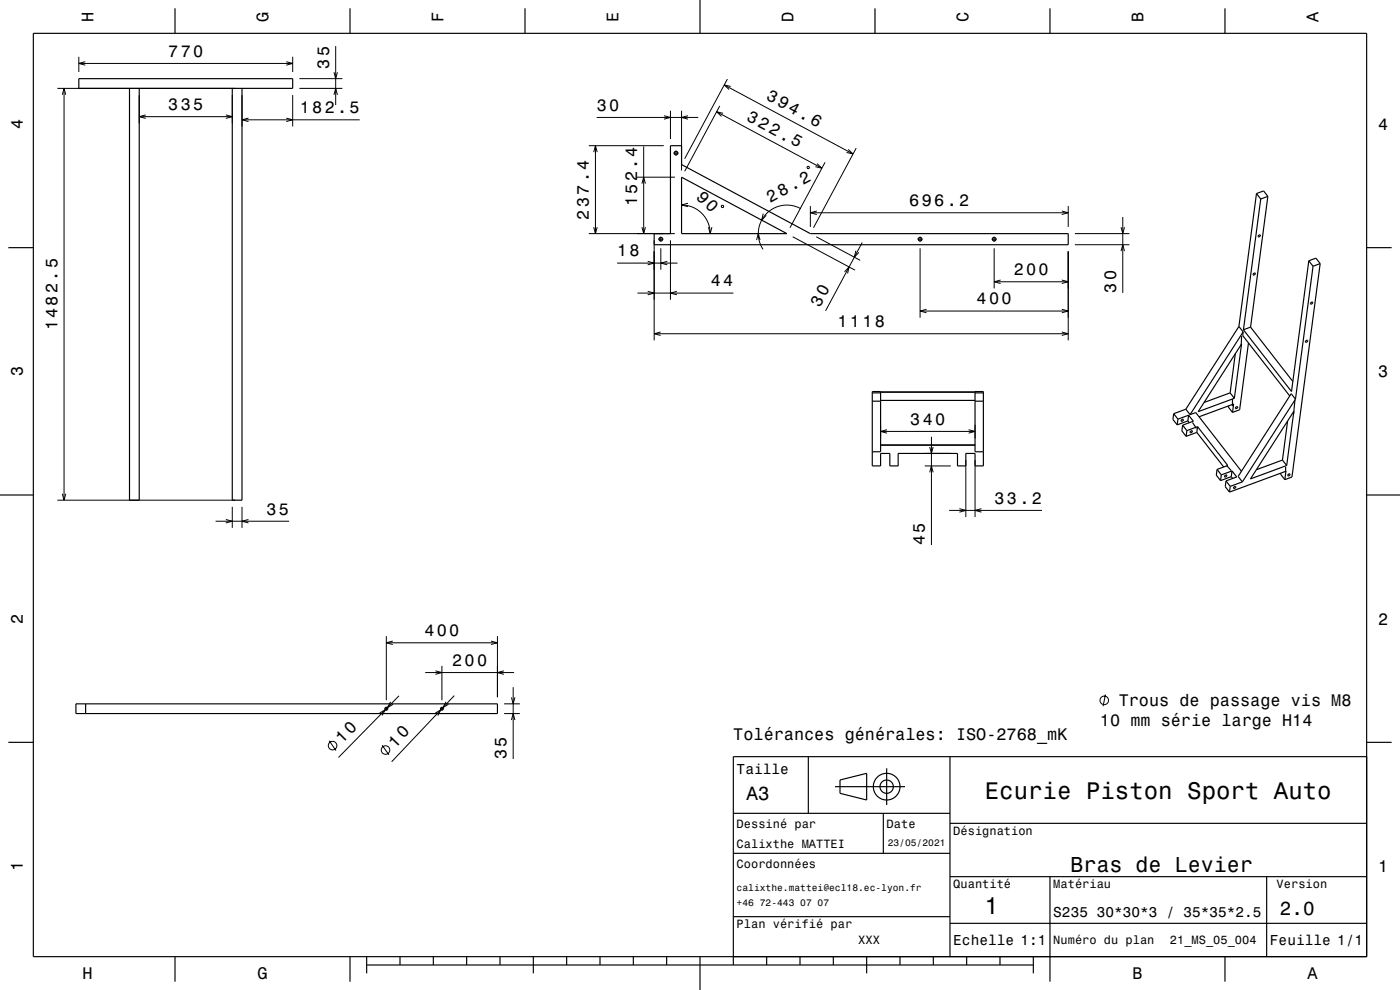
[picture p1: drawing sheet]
<svg xmlns="http://www.w3.org/2000/svg" width="420mm" height="297mm" viewBox="0 0 420 297" stroke-linecap="round" stroke-linejoin="round" font-family="sans-serif">
<g fill="none" stroke="#000" stroke-width=".3">
<path d="M23.6 17v4.6M23.6 19h64.2M25.6 18.5l-2 .5 2 .5M85.9 18.5l1.9 .5-1.9 .5M87.8 17v4.6M100.7 13.8v17.7M17.2 26.5h53.4M18.7 28.4l.5-1.9 .5 1.9M19.2 26.5v123.6M41.8 28.5v8.5M41.8 35h27.9M43.7 34.5l-1.9 .5 1.9 .5"/>
<path d="M67.8 34.5l1.9 .5-1.9 .5M69.7 28.5v8.5M72.6 28.5v9.4M72.6 35.9h35.3M74.5 35.4l-1.9 .5 1.9 .6M85.9 35.4l1.9 .5-1.9 .6M87.8 28.5v9.4M89.8 26.5h12.9M89.8 23.6h12.9M100.2 21.7l.5 1.9 .5-1.9M100.2 28.4l.5-1.9 .5 1.9M179 35.2h30.5"/>
<path d="M199.2 34.7l1.9 .5-1.9 .6M201.1 33.2v8.5M204.5 33.2v18M206.4 34.7l-1.9 .5 1.9 .6M215 33.5l31.6 17M215.9 31.8l-10.5 19.6M216.9 34l-1.9-.5 1.4 1.4M217.3 25.5l38.6 20.7M218.2 23.7l-12.8 23.9M219.2 25.9l-1.9-.4 1.4 1.4M176.6 43.7h22.5M178.1 45.6l.5-1.9 .6 1.9"/>
<path d="M178.6 43.7v26.4M191.1 53.2h11.4M192.6 55.1l.5-1.9 .5 1.9M193.1 43.9v26.2M202.1 45.9h1.4M202.8 45.2v1.5M242.2 50h.5v.5h-.5zM245.1 49.1l1.5 1.4-2-.5M247.5 48.7l-10.5 19.6M254.5 44.8l1.4 1.4-1.9-.5M256.9 44.4l-12.8 23.9M176.6 70.1h25.9"/>
<path d="M178.1 68.2l.5 1.9 .6-1.9M185.1 78.9h18.1M192.6 68.2l.5 1.9 .5-1.9M194.3 78.4l2 .5-2 .5M196.3 72.1v30M197.5 71.8h1.5M198.2 71v1.5M198.2 74.5v6.4M200.2 78.4l-2 .5 2 .5M201.1 72.1v17.8M204.5 61.5a8.6 8.6 0 0 1 8.6 8.6M206.4 61l-1.9 .5 1.9 .5"/>
<path d="M212.5 68.2l.6 1.9 .5-1.9M216.6 61.6l.5 .2-.2 .5-.5-.2zM227 72l.5-1.9 .5 1.9M229 64.1l-.5 1.9 1.4-1.4M237.8 71l18.7 10M240.3 62.6a8.6 8.6 0 0 0-10.5 1.6 8.6 8.6 0 0 0-.9 10.6M243.1 61.8v6.3M243.1 63.8h77.4M244.9 71l13.2 7.1M245 63.3l-1.9 .5 1.9 .5M256.8 75.2l-.5 2 1.4-1.5M258.7 72.7l-11 20.6"/>
<path d="M275.3 71.8h1.4M276 71v1.5M276 74.5v20.8M297.5 71.8h1.5M298.2 71v1.5M298.2 74.5v12M318.5 63.3l2 .5-2 .5M320.5 61.8v6.3M320.5 75.4v26.7M322.5 70.1h16.3M322.5 73.4h16.3M336.3 75.3l.5-1.9 .5 1.9"/>
<path d="M336.3 68.2l.5 1.9 .5-1.9M336.8 65.1v22.8M191.2 87.9h28.8M194.3 87.4l2 .5-2 .5M198.2 99.6l-1.9 .5 1.9 .5M203.1 87.4l-2 .5 2 .5M253.4 81.6l1.3-1.5-.4 1.9M276 93.3h44.5M278 92.8l-2 .5 2 .5M298.2 84.5h22.3M300.2 84l-2 .5 2 .6M318.5 99.6l2 .5-2 .5"/>
<path d="M318.5 84l2 .5-2 .6M318.5 92.8l2 .5-2 .5M196.3 100.1h124.2M264.2 127.4v4.1M264.2 129.4h28.3M266.1 128.9l-1.9 .5 1.9 .5M277.4 139.8h7.8M277.4 136h7.8M278.9 134.1l.5 1.9 .6-1.9M279.4 131v32.5M289.8 138v17.1M290.6 128.9l1.9 .5-1.9 .5"/>
<path d="M292.5 127.4v4.1M292.5 138v17.1M17.2 150.1h53.4M18.7 148.1l.5 2 .5-2M64.7 156.4h22M67.8 155.8l1.9 .6-1.9 .5M69.7 152.1v6.3M72.6 152.1v6.3M74.5 155.8l-1.9 .6 1.9 .5M278.9 141.7l.5-1.9 .6 1.9M284.7 153.1h27.9M287.8 152.6l2 .5-2 .5"/>
<path d="M294.4 152.6l-1.9 .5 1.9 .5M115.9 190.8v19.3M115.9 192.8h33.3M117.8 192.3l-1.9 .5 1.9 .6M132.6 199.8v10.3M147.3 192.3l1.9 .5-1.9 .6M149.2 190.8v18.4M113.9 213.9l1.7-1-1 1.8M115.4 212.6h1M115.9 212.1v1.1M117.2 210.6l-1 1.7 1.7-1M119.7 208.7l-18.1 18.5"/>
<path d="M127.6 201.8h26.6M130.6 214l1.7-1.1-1 1.8M130.6 201.3l2 .5-2 .5M132 212.6h1.1M132.6 212.1v1.1M133.8 210.6l-.9 1.7 1.7-1M136.3 208.7l-18.8 19.8M151.2 201.3l-2 .5 2 .5M151.2 214.1h4.8M151.2 211.2h4.8M153.4 216l.6-1.9 .5 1.9M153.4 209.2l.6 2 .5-2"/>
<path d="M154 206.2v21.5M331.6 208.4l-.7 3.5M98.8 222.2l2 3M114.6 223.6l2.1 2.9"/>
<circle cx="331.3" cy="210.1" r="1.28"/>
<circle cx="99.8" cy="223.7" r="1.28"/>
<circle cx="115.7" cy="225" r="1.28"/>
</g>
<g fill="none" stroke="#000" stroke-width=".35">
<path d="M10 10h400v277h-400zM52.5 2.5v7.5M105 2.5v7.5M157.5 2.5v7.5M210 0v10M262.5 2.5v7.5M315 2.5v7.5M367.5 2.5v7.5M23.6 23.6h64.2v2.9h-64.2zM38.9 26.5v123.6h2.9v-123.6M69.7 26.5v123.6h2.9v-123.6M201.1 43.7h3.4v5.7l38.6 20.7h77.4v3.3h-124.2v-3.3h4.8z"/>
<path d="M204.5 53.2l31.6 16.9h-31.6zM376.9 58.1l1.3 1.6M376.9 58.1l-5.2 39.8M376.9 58.1l2.2-.8 1.3 1.6M378.2 59.7l-5.2 39.2M380.4 58.9l-5.2 39.2M380.4 58.9l-2.2 .8M2.5 74.3h7.5M377.6 70.6h.5l-.5 .5-.2-.1zM392.6 78.2l1.3 1.7M392.6 78.2l-5.1 39.3-14.5-18.6M392.6 78.2l2.2-.8 1.3 1.7"/>
<path d="M393.9 79.9l-5.3 39.8M396.1 79.1l-8.5 64-2.1 .8M396.1 79.1l-2.2 .8M410 74.3h7.5M371.7 97.9l1.2 1.7M371.7 97.9l-16 24.9M372.9 99.6l-.1 1 14.1 18.2M372.9 99.6l-15.9 24.8M375.2 98.1l12.7 16.3M375.2 98.1l-2.2 .8M376.1 82.1l.5-.1-.5 .5-.2-.1zM393.3 90.8l.5-.1-.5 .5-.2-.1z"/>
<path d="M261.7 117.9h2.5M264.2 117.6h28.3M292.5 117.9h2.5M369 117.9l-7.8 2.8M369 117.9l1.3 1.6M369.7 119.7v2.1M370.6 106.1l-1.6 11.8M372.5 103.2l-2.2 16.3-10.9 4zM372.5 100.8l-.2 3.1M374.5 102.9l-2.6 20-2.1 .8M388.5 119.9l-.4 4.4M388.6 119.7l-1.2-1.6-16 24.8 1.3 1.7"/>
<path d="M388.6 119.7l-15.9 24.9M391.8 102.2h.5l-.5 .5-.2-.1zM261.7 135.5h2.5v-18h-2.5v22.3h2.5v-3.8h2.8v3.8h2.4v-3.8h17.8v3.8h2.6v-3.8h2.7v3.8h2.5v-22.3h-2.5v18h2.5M261.7 120.4h2.5M264.2 133.5h28.3M264.2 120.1h28.3M292.5 120.4h2.5M352.1 124.1l1.3 1.6M352.1 124.1l-.2 1.7 1.3 1.7M353.4 125.7l-.2 1.8M354.5 125.9l.5-.1-.1 .4-.4 .2-.2-.1zM354.8 127.6l1.3 1.6"/>
<path d="M354.8 127.6l-.2 1.7 1.2 1.6M355 125.8v.1M355.7 122.8l-3.6 1.3M355.7 122.8l1.3 1.6M356.1 129.2l-.3 1.7M356.4 126.3l-3.2 1.2M356.4 126.3l.4 .5M356.6 124.6l1.4 1.8-3.2 1.2M356.6 124.6l-3.2 1.1M356.6 124.6l-.2 1.7M357 124.4l1.7-.6 13.7 17.6M357.2 129.4l.5-.1-.5 .5-.2-.1z"/>
<path d="M357.8 126.7l1.1 1.8M359 129.7l-3.2 1.2M359 129.7l8.1 10.4M359.3 128l9 11.6-3.2 1.2M359.3 128l-3.2 1.2M359.3 128l-.3 1.7M368 139.6l1.4 1.6M368.5 121.8v.3l1.3 1.6M369.8 123.7l.3-2.5-10.4 3.8M370.8 122.2l.5-.1-.5 .5-.2-.1zM384.7 138l-7.8 2.9M384.7 138l1.3 1.7"/>
<path d="M386.3 126.3l-1.6 11.7M388.2 123.4l-2.2 16.3-10.9 4zM0 148.5h10M365.1 140.8l1.3 1.7M365.1 140.8l-.2 1.8 1.3 1.6M366.4 142.5l-.2 1.7M367.5 142.7l.5-.2-.1 .4-.4 .2-.1-.1zM367.8 144.3l1.3 1.6M367.8 144.3l-.2 1.7 1.3 1.6M368 142.5l.1 .1M369.1 145.9l-.2 1.7M369.4 143l.4 .5"/>
<path d="M369.4 143l-3.2 1.2M369.6 141.3l1.4 1.8-3.2 1.2M369.6 141.3l-3.2 1.2M369.6 141.3l-.2 1.7M370 146.4l.1 .1M370.2 146.1l.5-.1-.5 .6zM372.7 144.6l-3.6 1.3M384.2 142v.3l1.3 1.6M385.5 143.9l.3-2.5-16.9 6.2M385.7 140.1v1.5M386.5 142.3h.5l-.5 .5-.2-.1zM410 148.5h10"/>
<path d="M22.8 211.2h126.4v2.9h-126.4zM25.7 211.2v2.9M2.5 222.7h7.5M242.5 227v17M250.5 236h21M252 234l8-2v8l-8-2zM266 230.5v11M285 227v60M410 222.7h7.5M410 227h-190v62.5M220 244h65M220 256h65"/>
<path d="M265 244v12M285 247h125M220 275h65M285 277h125M285 263h125M315 263v31.5M380 263v24M52.5 287v7.5M105 287v7.5M110 289.5h200M110 287v5M120 287v2.5"/>
<path d="M130 287v2.5M140 287v2.5M150 287v2.5M160 287v5M170 287v2.5M180 287v2.5M190 287v2.5M200 287v2.5M210 287v10M230 287v2.5M240 287v2.5M250 287v2.5"/>
<path d="M260 287v5M270 287v2.5M280 287v2.5M290 287v2.5M300 287v2.5M310 287v5M367.5 287v7.5"/>
<circle cx="202.8" cy="45.9" r=".55"/>
<circle cx="198.2" cy="71.8" r=".55"/>
<circle cx="276" cy="71.8" r=".55"/>
<circle cx="298.2" cy="71.8" r=".55"/>
<circle cx="115.9" cy="212.6" r=".42"/>
<circle cx="132.6" cy="212.6" r=".42"/>
<circle cx="266" cy="236" r="4"/>
<circle cx="266" cy="236" r="2"/>
</g>
<g font-size="7.2">
<text x="295.5" y="239.6">Ecurie Piston Sport Auto</text>
<text x="295.3" y="274.3">1</text>
</g>
<text font-size="6.5" x="321.2" y="261.5">Bras de Levier</text>
<g font-size="5.8">
<text x="224" y="240.1">A3</text>
<text x="384" y="274.6">2.0</text>
</g>
<g font-size="5.1">
<text x="208.7" y="59.3" transform="rotate(45 208.7 59.3)">90</text>
<text x="118.5" y="224.6" transform="rotate(-47 118.5 224.6)">10</text>
</g>
<g font-size="5">
<text x="28.1" y="6.5" transform="rotate(-90 28.1 6.5)">H</text>
<text x="80.6" y="6.5" transform="rotate(-90 80.6 6.5)">G</text>
<text x="133.1" y="6.5" transform="rotate(-90 133.1 6.5)">F</text>
<text x="185.6" y="6.5" transform="rotate(-90 185.6 6.5)">E</text>
<text x="238.1" y="6.5" transform="rotate(-90 238.1 6.5)">D</text>
<text x="290.6" y="6.5" transform="rotate(-90 290.6 6.5)">C</text>
<text x="343.1" y="6.5" transform="rotate(-90 343.1 6.5)">B</text>
<text x="395.6" y="6.5" transform="rotate(-90 395.6 6.5)">A</text>
<text x="50.5" y="17">770</text>
<text x="98.7" y="20.6" transform="rotate(-90 98.7 20.6)">35</text>
<text x="229.6" y="29.8" transform="rotate(28 229.6 29.8)">394.6</text>
<text x="50.5" y="33">335</text>
<text x="89.9" y="33.9">182.5</text>
<text x="179" y="33.2">30</text>
<text x="223.8" y="36" transform="rotate(28 223.8 36)">322.5</text>
<text x="6.8" y="38.7" transform="rotate(-90 6.8 38.7)">4</text>
<text x="413.5" y="39">4</text>
<text x="176.6" y="65.9" transform="rotate(-90 176.6 65.9)">237.4</text>
<text x="191.1" y="61.9" transform="rotate(-90 191.1 61.9)">152.4</text>
<text x="231" y="60.8" transform="rotate(-28 231 60.8)">28.2</text>
<text x="272.8" y="61.8">696.2</text>
<text x="185.1" y="76.9">18</text>
<text x="304.1" y="82.5">200</text>
<text x="213.3" y="85.9">44</text>
<text x="334.8" y="87.9" transform="rotate(-90 334.8 87.9)">30</text>
<text x="245.9" y="92.3" transform="rotate(-62 245.9 92.3)">30</text>
<text x="293" y="91.3">400</text>
<text x="17.2" y="99.1" transform="rotate(-90 17.2 99.1)">1482.5</text>
<text x="251.2" y="98.1">1118</text>
<text x="6.8" y="112.9" transform="rotate(-90 6.8 112.9)">3</text>
<text x="413.5" y="113.2">3</text>
<text x="273.1" y="127.4">340</text>
<text x="80" y="154.4">35</text>
<text x="298.4" y="151.1">33.2</text>
<text x="277.4" y="163.5" transform="rotate(-90 277.4 163.5)">45</text>
<text x="6.8" y="187.1" transform="rotate(-90 6.8 187.1)">2</text>
<text x="127.3" y="190.8">400</text>
<text x="413.5" y="187.4">2</text>
<text x="135.6" y="199.8">200</text>
<text x="335.6" y="211.9">Trous de passage vis M8</text>
<text x="220" y="221.9">Tolérances générales: ISO-2768_mK</text>
<text x="330" y="217.9">10 mm série large H14</text>
<text x="102.6" y="223.3" transform="rotate(-45 102.6 223.3)">10</text>
<text x="152" y="227.7" transform="rotate(-90 152 227.7)">35</text>
<text x="6.8" y="261.3" transform="rotate(-90 6.8 261.3)">1</text>
<text x="413.5" y="261.6">1</text>
<text x="24.7" y="293.8">H</text>
<text x="77.2" y="293.8">G</text>
<text x="339.7" y="293.8">B</text>
<text x="392.2" y="293.8">A</text>
</g>
<g font-size="4.3">
<text x="221" y="232.2">Taille</text>
<text x="316" y="275">S235 30*30*3 / 35*35*2.5</text>
<text x="286" y="283.6">Echelle 1:1</text>
<text x="381" y="283.6">Feuille 1/1</text>
</g>
<g font-size="3.6">
<text x="221" y="248.3">Dessiné par</text>
<text x="266" y="248.3">Date</text>
<text x="286" y="250.5">Désignation</text>
<text x="221" y="254.5">Calixthe MATTEI</text>
<text x="221" y="260.5">Coordonnées</text>
<text x="286" y="266.5">Quantité</text>
<text x="316" y="266.5">Matériau</text>
<text x="383" y="266.5">Version</text>
<text x="221" y="278.5">Plan vérifié par</text>
<text x="257.5" y="283.3">XXX</text>
<text x="316" y="283.3">Numéro du plan</text>
<text x="351" y="283.3">21_MS_05_004</text>
</g>
<g font-size="2.9">
<text x="266.3" y="253.8">23/05/2021</text>
<text x="221" y="267.3">calixthe.mattei@ecl18.ec-lyon.fr</text>
<text x="221" y="271.8">+46 72-443 07 07</text>
</g>
</svg>
